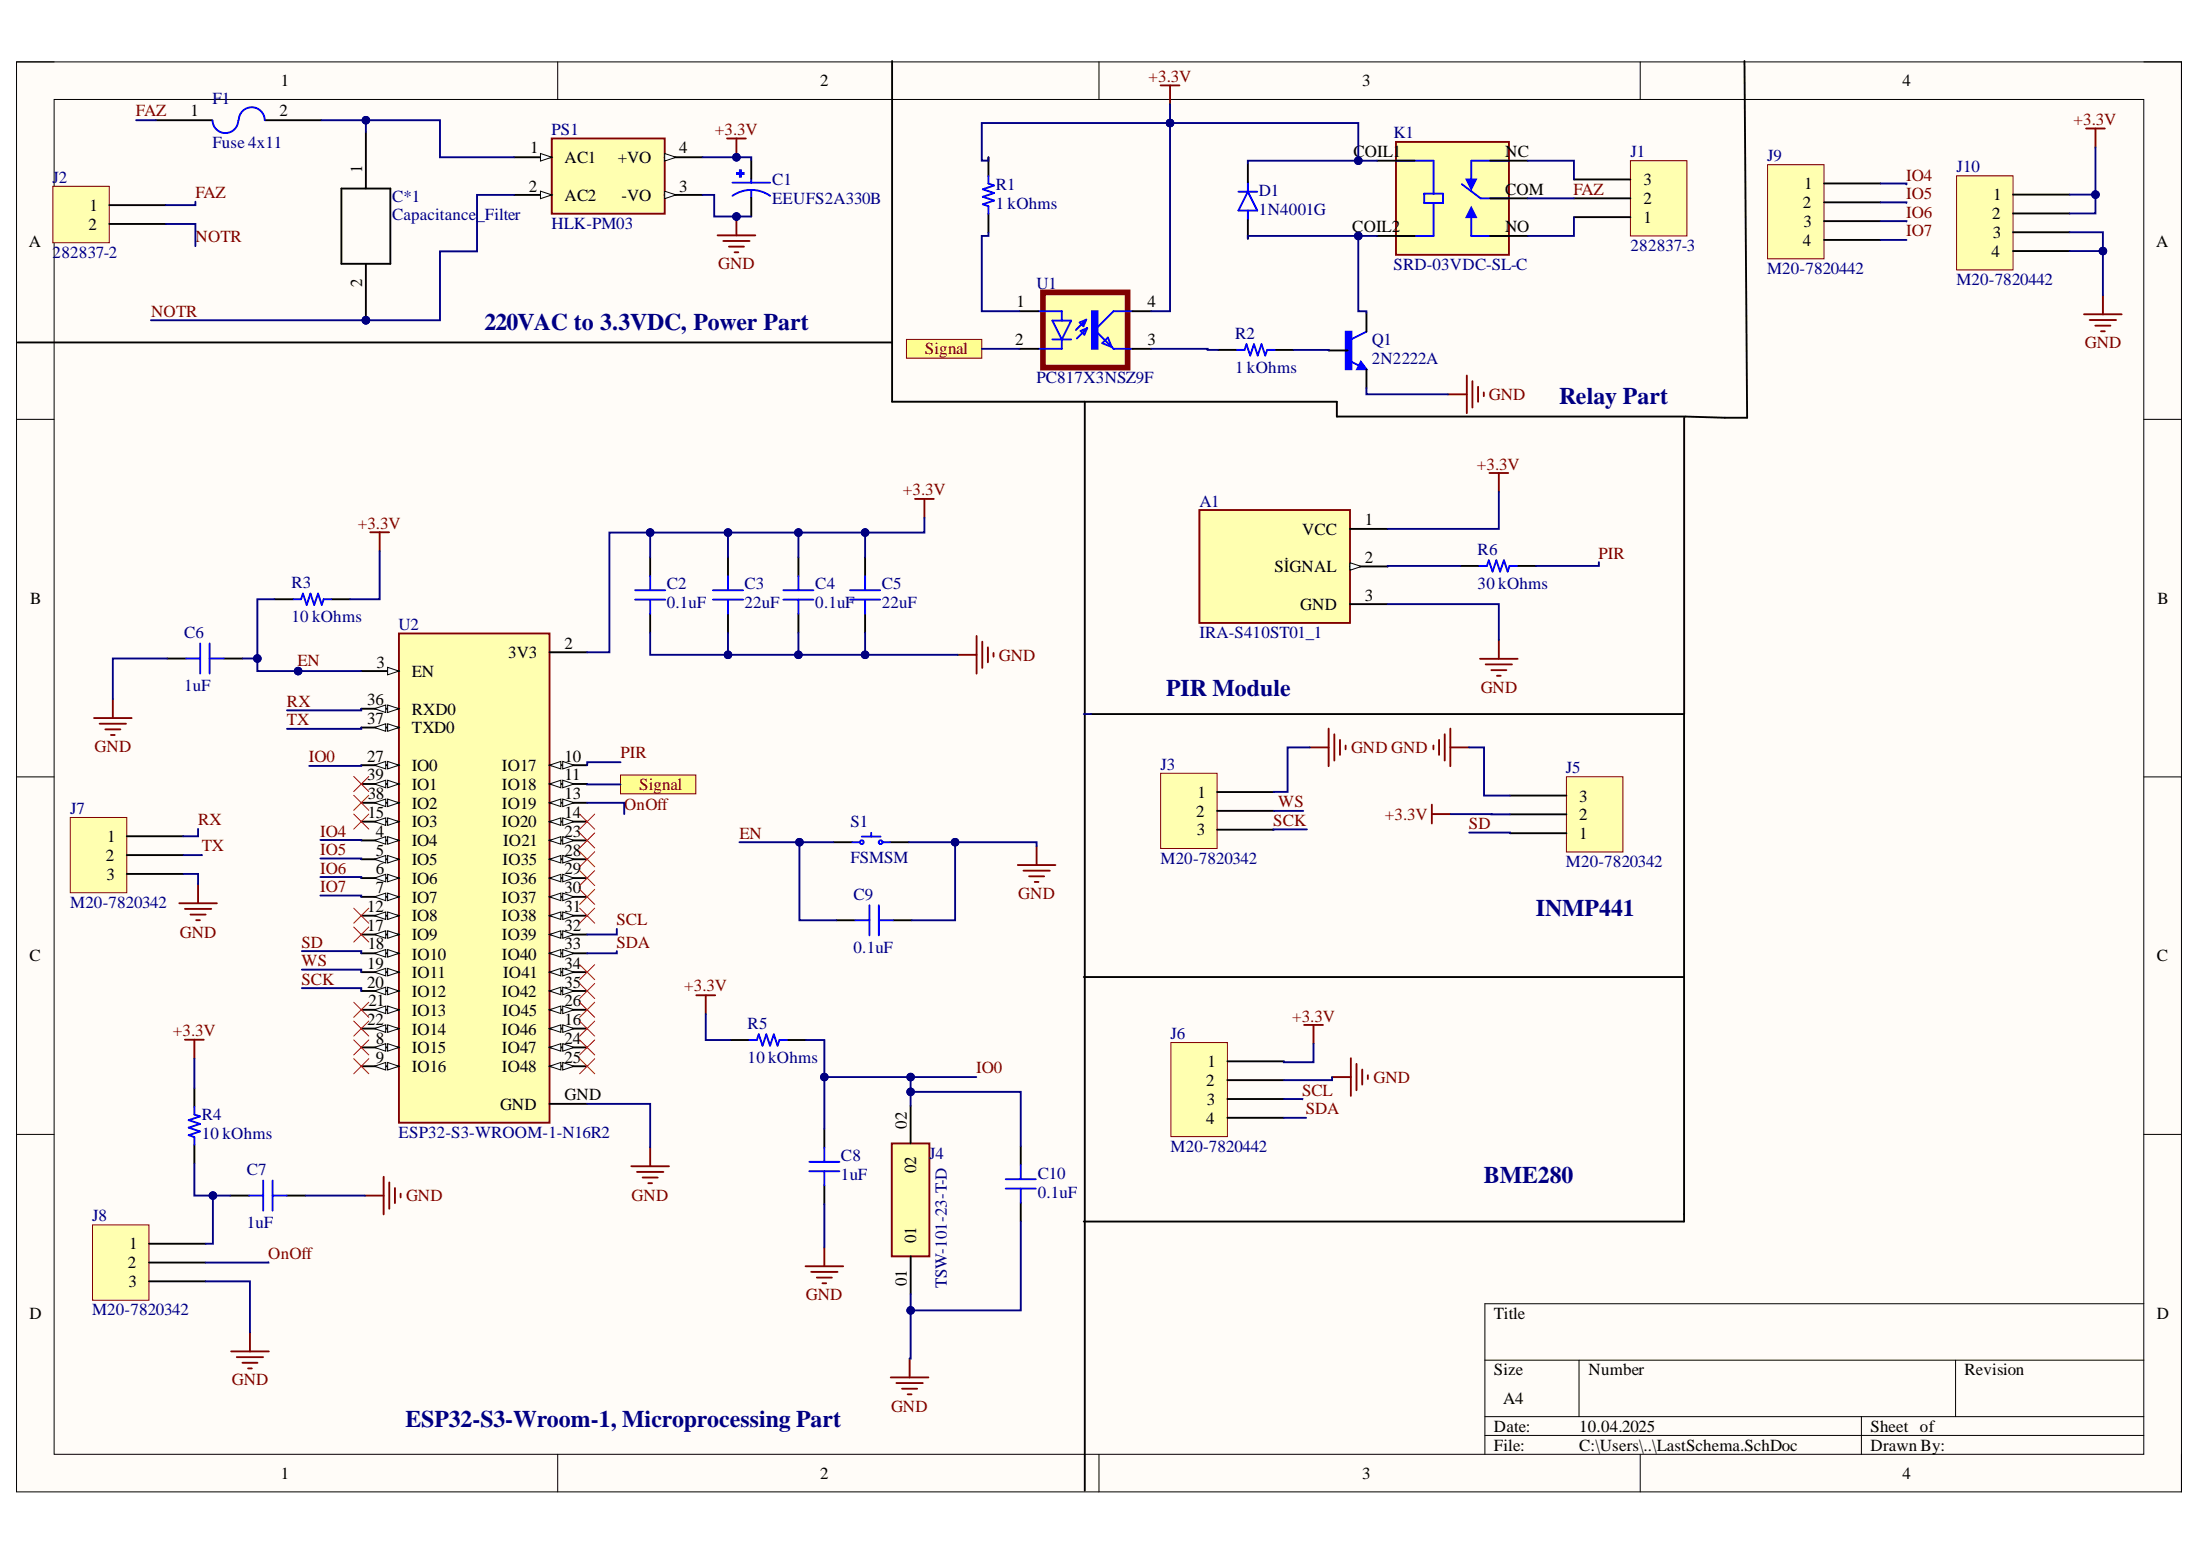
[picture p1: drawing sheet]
# Altium schematic sheet LastSchema.SchDoc
size A4; SheetNumber: 1; SheetTotal: 1

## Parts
A1  IRA-S410ST01_1  [TO254P940H490-3 - duplicate]
C1  EEUFS2A330B  [CAPPRD500W60D800H1150]
C2  Capacitance: 0.1uF  [CAP 0603_1608]  (hidden comment: 1 µF)
C3  Capacitance: 22uF  [CAP 0603_1608]  (hidden comment: 1 µF)
C4  Capacitance: 0.1uF  [CAP 0603_1608]  (hidden comment: 1 µF)
C5  Capacitance: 22uF  [CAP 0603_1608]  (hidden comment: 1 µF)
C6  Capacitance: 1uF  [CAP 0603_1608]  (hidden comment: 1 µF)
C7  Capacitance: 1uF  [CAP 0603_1608]  (hidden comment: 1 µF)
C8  Capacitance: 1uF  [CAP 0603_1608]  (hidden comment: 1 µF)
C9  Capacitance: 0.1uF  [CAP 0603_1608]  (hidden comment: 1 µF)
C10  Capacitance: 0.1uF  [CAP 0603_1608]  (hidden comment: 1 µF)
C*1  Capacitance_Filter  [Capacitance_Filter]
D1  1N4001G  [DIOAD1036W78L470D235]
F1  Fuse 4x11  [Fuse 4x11]
J1  282837-3  [TE 282837-3]
J2  282837-2  [TE 282837-2]
J3  M20-7820342  [HARWIN M20-7820345]
J4  TSW-101-23-T-D  [SAMTEC_TSW-101-23-T-D]
J5  M20-7820342  [HARWIN M20-7820345]
J6  M20-7820442  [HARWIN M20-7820445]
J7  M20-7820342  [HARWIN M20-7820345]
J8  M20-7820342  [HARWIN M20-7820345]
J9  M20-7820442  [HARWIN M20-7820445]
J10  M20-7820442  [HARWIN M20-7820445]
K1  SRD-03VDC-SL-C  [RELAY_SRD-03VDC-SL-C]
PS1  HLK-PM03  [CONV_HLK-PM03]
Q1  2N2222A  [TO92254P470H750-3]
R1  1 kOhms  [RES 0603_1608]
R2  1 kOhms  [RES 0603_1608]
R3  10 kOhms  [RES 0603_1608]
R4  10 kOhms  [RES 0603_1608]
R5  10 kOhms  [RES 0603_1608]
R6  30 kOhms  [RES 0603_1608]
S1  FSMSM  [TE FSMSMTR]
U1  PC817X3NSZ9F  [DIL04]
U2  ESP32-S3-WROOM-1-N16R2  [XCVR_ESP32-S3-WROOM-1-N16R2]

## Ports
Signal

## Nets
+3.3V: A1.1(VCC) C1.P C2.1 C3.1 C4.1 C5.1 D1.C(K) J5.2 J6.1 J10.1 J10.2 K1.COIL1 PS1.4(+VO) R1.2 R3.1 R4.1 R5.2 U1.4(COL) U2.2(3V3)
GND: A1.3(GND) C1.N C2.2 C3.2 C4.2 C5.2 C6.1 C7.2 C8.1 C9.1 C10.2 J3.1 J4.01 J5.3 J6.2 J7.3 J8.3 J10.3 J10.4 PS1.3(-VO) Q1.1(E) S1.2 U2.GND
EN: C6.2 C9.2 R3.2 S1.1 U2.3(EN)
FAZ: F1.1 J1.2 J2.1 K1.COM
IO0: C8.2 C10.1 J4.02 R5.1 U2.27(IO0)
IO4: J9.1 U2.4(IO4)
IO5: J9.2 U2.5(IO5)
IO6: J9.3 U2.6(IO6)
IO7: J9.4 U2.7(IO7)
NOTR: C*1.2 J2.2 PS1.2(AC2)
OnOff: J8.2 U2.13(IO19)
PIR: R6.2 U2.10(IO17)
RX: J7.1 U2.36(RXD0)
SCK: J3.3 U2.20(IO12)
SCL: J6.3 U2.32(IO39)
SD: J5.1 U2.18(IO10)
SDA: J6.4 U2.33(IO40)
Signal: U1.2(C) U2.11(IO18) ; port Signal
TX: J7.2 U2.37(TXD0)
WS: J3.2 U2.19(IO11)
NetA1_2: A1.2(SİGNAL) R6.1
NetC7_1: C7.1 J8.1 R4.2
NetC*1_1: C*1.1 F1.2 PS1.1(AC1)
NetD1_A: D1.A K1.COIL2 Q1.3(C)
NetJ1_1: J1.1 K1.NO
NetJ1_3: J1.3 K1.NC
NetQ1_2: Q1.2(B) R2.2
NetR1_1: R1.1 U1.1(A)
NetR2_1: R2.1 U1.3(EMIT)

Not connected (* = marked no-connect by the designer): U2 8(IO15)* 9(IO16)* 12(IO8)* 14(IO20)* 15(IO3)* 16(IO46)* 17(IO9)* 21(IO13)* 22(IO14)* 23(IO21)* 24(IO47)* 25(IO48)* 26(IO45)* 28(IO35)* 29(IO36)* 30(IO37)* 31(IO38)* 34(IO41)* 35(IO42)* 38(IO2)* 39(IO1)*

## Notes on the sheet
- 220VAC to 3.3VDC, Power Part
- Relay Part
- PIR Module
- (near J5) INMP441
- BME280
- ESP32-S3-Wroom-1, Microprocessing Part
